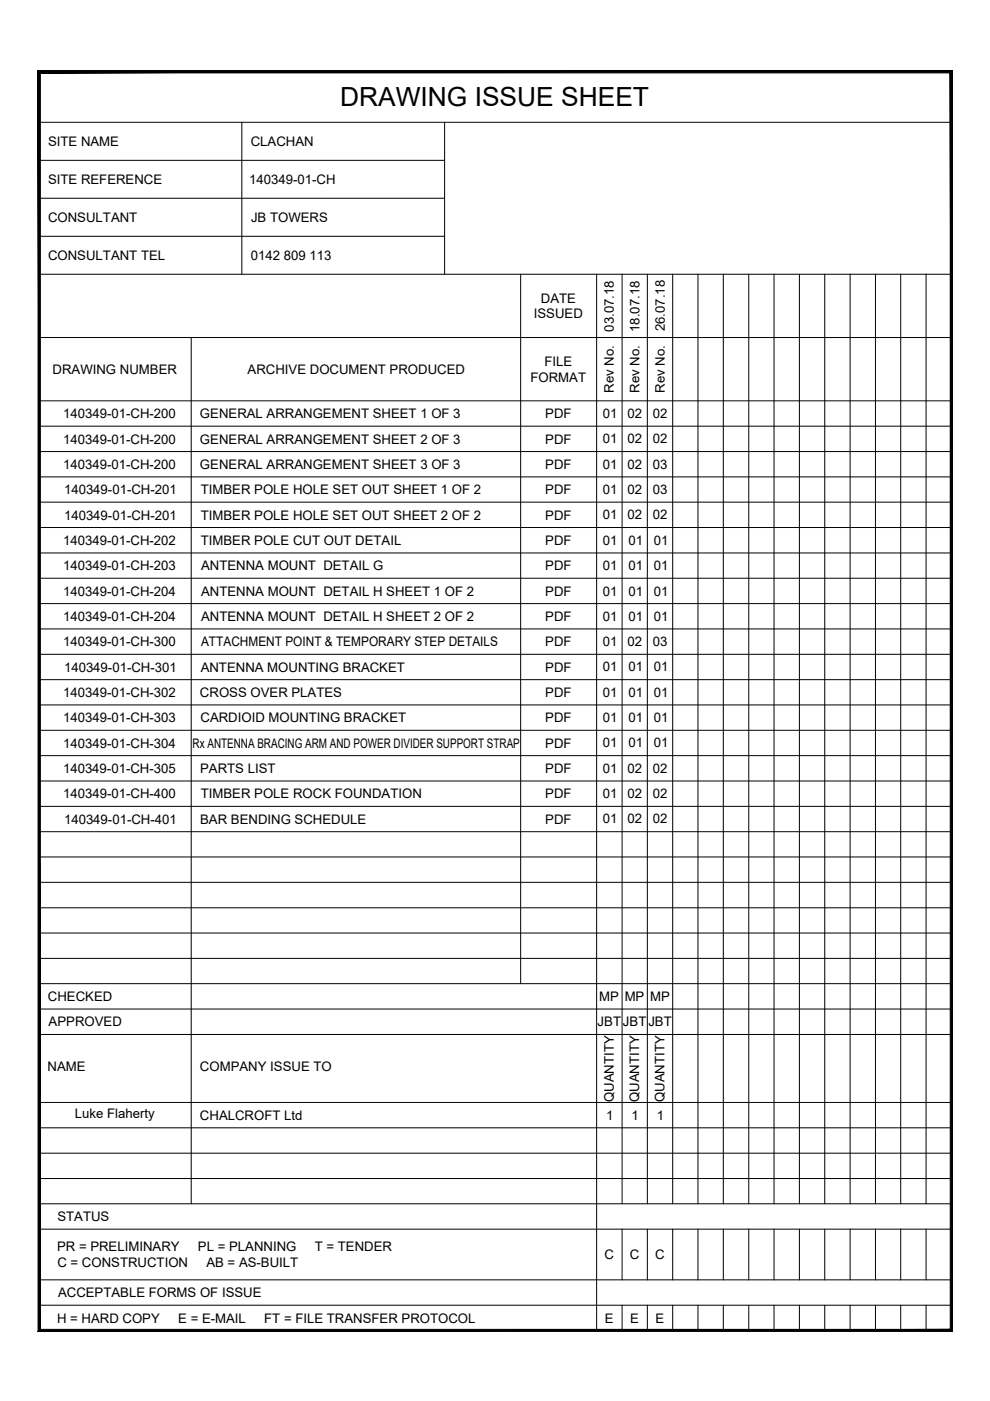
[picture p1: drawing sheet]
<svg xmlns="http://www.w3.org/2000/svg" width="210mm" height="297mm" viewBox="0 0 210 297" stroke-linecap="round" stroke-linejoin="round" font-family="sans-serif">
<path d="M8.6 15.5h192.9l.5-.6zM8.1 14.9h193.9l-193.4 .6zM8.1 14.9l.5 267v-266.4zM8.1 14.9l.5 267-.5 .4zM8.6 281.9l-.5 .4 193.4-.4zM8.1 282.3l193.4-.4 .5 .4zM201.5 15.5v266.4l.5 .4zM202 14.9v267.4l-.5-266.8z" fill="#000" stroke="#000" stroke-width=".21"/>
<g fill="none" stroke="#000" stroke-width=".21">
<path d="M8.3 15.2h193.4v266.9h-193.4zM8.3 25.9h193.4M8.3 34h86M51.3 25.9v32.2M94.3 25.9v32.2M8.3 42h86M8.3 50.1h86M8.3 58.1h193.4M110.4 58.1v150.5M126.5 58.1v224M131.9 58.1v197.1M137.3 58.1v197.1"/>
<path d="M142.6 58.1v197.1M148 58.1v197.1M153.4 58.1v197.1M158.8 58.1v197.1M164.1 58.1v197.1M169.5 58.1v197.1M174.9 58.1v197.1M180.2 58.1v197.1M185.6 58.1v197.1M191 58.1v197.1M196.3 58.1v197.1M8.3 71.6h193.4"/>
<path d="M40.5 71.6v183.6M8.3 85h193.4M8.3 90.4h193.4M8.3 95.7h193.4M8.3 101.1h193.4M8.3 106.5h193.4M8.3 111.8h193.4M8.3 117.2h193.4M8.3 122.6h193.4M8.3 128h193.4M8.3 133.4h193.4M8.3 138.7h193.4"/>
<path d="M8.3 144.1h193.4M8.3 149.5h193.4M8.3 154.8h193.4M8.3 160.2h193.4M8.3 165.6h193.4M8.3 171h193.4M8.3 176.3h193.4M8.3 181.7h193.4M8.3 187.1h193.4M8.3 192.5h193.4M8.3 197.8h193.4M8.3 203.2h193.4"/>
<path d="M8.3 208.6h193.4M8.3 213.9h193.4M8.3 219.3h193.4M8.3 233.7h193.4M8.3 239.1h193.4M8.3 244.5h193.4M8.3 249.9h193.4M8.3 255.2h193.4M8.3 260.6h193.4M8.3 271.4h193.4M8.3 276.7h193.4M131.9 260.6v10.8"/>
<path d="M131.9 276.7v5.4M137.3 260.6v10.8M137.3 276.7v5.4M142.6 260.6v10.8M142.6 276.7v5.4M148 260.6v10.8M148 276.7v5.4M153.4 260.6v10.8M153.4 276.7v5.4M158.8 260.6v10.8M158.8 276.7v5.4M164.1 260.6v10.8"/>
<path d="M164.1 276.7v5.4M169.5 260.6v10.8M169.5 276.7v5.4M174.9 260.6v10.8M174.9 276.7v5.4M180.2 260.6v10.8M180.2 276.7v5.4M185.6 260.6v10.8M185.6 276.7v5.4M191 260.6v10.8M191 276.7v5.4M196.3 260.6v10.8"/>
<path d="M196.3 276.7v5.4"/>
</g>
<text font-size="5.6" x="72.1" y="22.6">DRAWING ISSUE SHEET</text>
<g font-size="2.8">
<text x="10.2" y="31">SITE NAME</text>
<text x="53.2" y="31">CLACHAN</text>
<text x="10.2" y="39">SITE REFERENCE</text>
<text x="52.8" y="39">140349-01-CH</text>
<text x="10.2" y="47.1">CONSULTANT</text>
<text x="53.2" y="47.1">JB TOWERS</text>
<text x="10.2" y="55.1">CONSULTANT TEL</text>
<text x="53.2" y="55.1">0142 809 113</text>
<text x="114.7" y="64.2">DATE</text>
<text x="113.2" y="67.5">ISSUED</text>
<text x="130.2" y="70.3" transform="rotate(-90 130.2 70.3)">03.07.18</text>
<text x="135.6" y="70.4" transform="rotate(-90 135.6 70.4)">18.07.18</text>
<text x="140.9" y="70.3" transform="rotate(-90 140.9 70.3)">26.07.18</text>
<text x="115.5" y="77.6">FILE</text>
<text x="11.1" y="79.3">DRAWING NUMBER</text>
<text x="52.5" y="79.3">ARCHIVE DOCUMENT PRODUCED</text>
<text x="112.5" y="81">FORMAT</text>
<text x="130.2" y="83.3" transform="rotate(-90 130.2 83.3)">Rev No.</text>
<text x="135.6" y="83.3" transform="rotate(-90 135.6 83.3)">Rev No.</text>
<text x="140.9" y="83.3" transform="rotate(-90 140.9 83.3)">Rev No.</text>
<text x="13.4" y="88.7">140349-01-CH-200</text>
<text x="42.4" y="88.7">GENERAL ARRANGEMENT SHEET 1 OF 3</text>
<text x="115.6" y="88.7">PDF</text>
<text x="127.8" y="88.7">01</text>
<text x="133" y="88.7">02</text>
<text x="138.4" y="88.7">02</text>
<text x="13.4" y="94">140349-01-CH-200</text>
<text x="42.4" y="94.1">GENERAL ARRANGEMENT SHEET 2 OF 3</text>
<text x="115.6" y="94.1">PDF</text>
<text x="127.8" y="94">01</text>
<text x="133" y="94">02</text>
<text x="138.4" y="94">02</text>
<text x="13.4" y="99.4">140349-01-CH-200</text>
<text x="42.4" y="99.4">GENERAL ARRANGEMENT SHEET 3 OF 3</text>
<text x="115.6" y="99.4">PDF</text>
<text x="127.8" y="99.4">01</text>
<text x="133" y="99.4">02</text>
<text x="138.4" y="99.4">03</text>
<text x="13.6" y="104.8">140349-01-CH-201</text>
<text x="42.6" y="104.8">TIMBER POLE HOLE SET OUT SHEET 1 OF 2</text>
<text x="115.6" y="104.8">PDF</text>
<text x="127.8" y="104.8">01</text>
<text x="133" y="104.8">02</text>
<text x="138.4" y="104.8">03</text>
<text x="13.6" y="110.2">140349-01-CH-201</text>
<text x="42.6" y="110.2">TIMBER POLE HOLE SET OUT SHEET 2 OF 2</text>
<text x="115.6" y="110.2">PDF</text>
<text x="127.8" y="110.1">01</text>
<text x="133" y="110.1">02</text>
<text x="138.4" y="110.1">02</text>
<text x="13.4" y="115.5">140349-01-CH-202</text>
<text x="42.6" y="115.5">TIMBER POLE CUT OUT DETAIL</text>
<text x="115.6" y="115.6">PDF</text>
<text x="127.8" y="115.5">01</text>
<text x="133.2" y="115.5">01</text>
<text x="138.6" y="115.5">01</text>
<text x="13.4" y="120.9">140349-01-CH-203</text>
<text x="42.6" y="120.9">ANTENNA MOUNT DETAIL G</text>
<text x="115.6" y="120.9">PDF</text>
<text x="127.8" y="120.9">01</text>
<text x="133.2" y="120.9">01</text>
<text x="138.6" y="120.9">01</text>
<text x="13.4" y="126.3">140349-01-CH-204</text>
<text x="13.4" y="131.7">140349-01-CH-204</text>
<text x="42.6" y="126.3">ANTENNA MOUNT DETAIL H SHEET 1 OF 2</text>
<text x="42.6" y="131.7">ANTENNA MOUNT DETAIL H SHEET 2 OF 2</text>
<text x="115.6" y="126.3">PDF</text>
<text x="115.6" y="131.7">PDF</text>
<text x="127.8" y="126.3">01</text>
<text x="127.8" y="131.6">01</text>
<text x="133.2" y="126.3">01</text>
<text x="133.2" y="131.6">01</text>
<text x="138.6" y="126.3">01</text>
<text x="138.6" y="131.6">01</text>
<text x="13.4" y="137">140349-01-CH-300</text>
<text x="42.6" y="137">ATTACHMENT POINT &amp; TEMPORARY STEP DETAILS</text>
<text x="115.6" y="137">PDF</text>
<text x="127.8" y="137">01</text>
<text x="133" y="137">02</text>
<text x="138.4" y="137">03</text>
<text x="13.6" y="142.4">140349-01-CH-301</text>
<text x="42.6" y="142.4">ANTENNA MOUNTING BRACKET</text>
<text x="115.6" y="142.4">PDF</text>
<text x="127.8" y="142.4">01</text>
<text x="133.2" y="142.4">01</text>
<text x="138.6" y="142.4">01</text>
<text x="13.4" y="147.8">140349-01-CH-302</text>
<text x="42.4" y="147.8">CROSS OVER PLATES</text>
<text x="115.6" y="147.8">PDF</text>
<text x="127.8" y="147.7">01</text>
<text x="133.2" y="147.7">01</text>
<text x="138.6" y="147.7">01</text>
<text x="13.4" y="153.2">140349-01-CH-303</text>
<text x="42.5" y="153.2">CARDIOID MOUNTING BRACKET</text>
<text x="115.6" y="153.1">PDF</text>
<text x="127.8" y="153.1">01</text>
<text x="133.2" y="153.1">01</text>
<text x="138.6" y="153.1">01</text>
<text x="13.4" y="158.5">140349-01-CH-304</text>
<text x="40.8" y="158.5">Rx ANTENNA BRACING ARM AND POWER DIVIDER SUPPORT STRAP</text>
<text x="115.6" y="158.5">PDF</text>
<text x="127.8" y="158.5">01</text>
<text x="133.2" y="158.5">01</text>
<text x="138.6" y="158.5">01</text>
<text x="13.4" y="163.9">140349-01-CH-305</text>
<text x="42.4" y="163.9">PARTS LIST</text>
<text x="115.6" y="163.9">PDF</text>
<text x="127.8" y="163.9">01</text>
<text x="133" y="163.9">02</text>
<text x="138.4" y="163.9">02</text>
<text x="13.4" y="169.2">140349-01-CH-400</text>
<text x="42.6" y="169.3">TIMBER POLE ROCK FOUNDATION</text>
<text x="115.6" y="169.2">PDF</text>
<text x="127.8" y="169.2">01</text>
<text x="133" y="169.2">02</text>
<text x="138.4" y="169.2">02</text>
<text x="13.6" y="174.6">140349-01-CH-401</text>
<text x="42.4" y="174.6">BAR BENDING SCHEDULE</text>
<text x="115.6" y="174.6">PDF</text>
<text x="127.8" y="174.6">01</text>
<text x="133" y="174.6">02</text>
<text x="138.4" y="174.6">02</text>
<text x="10.2" y="212.3">CHECKED</text>
<text x="127" y="212.3">MP</text>
<text x="132.4" y="212.3">MP</text>
<text x="137.8" y="212.3">MP</text>
<text x="10.3" y="217.6">APPROVED</text>
<text x="126.7" y="217.6">JBT</text>
<text x="132.1" y="217.6">JBT</text>
<text x="137.5" y="217.6">JBT</text>
<text x="10.1" y="227">NAME</text>
<text x="42.4" y="227">COMPANY ISSUE TO</text>
<text x="130.1" y="233.7" transform="rotate(-90 130.1 233.7)">QUANTITY</text>
<text x="135.5" y="233.7" transform="rotate(-90 135.5 233.7)">QUANTITY</text>
<text x="140.9" y="233.7" transform="rotate(-90 140.9 233.7)">QUANTITY</text>
<text x="15.9" y="237.1">Luke Flaherty</text>
<text x="42.4" y="237.4">CHALCROFT Ltd</text>
<text x="128.5" y="237.4">1</text>
<text x="133.9" y="237.4">1</text>
<text x="139.3" y="237.4">1</text>
<text x="12.2" y="258.9">STATUS</text>
<text x="12.1" y="265.3">PR = PRELIMINARY</text>
<text x="12.2" y="268.7">C = CONSTRUCTION</text>
<text x="42" y="265.3">PL = PLANNING</text>
<text x="43.8" y="268.7">AB = AS-BUILT</text>
<text x="66.7" y="265.3">T = TENDER</text>
<text x="128.2" y="267">C</text>
<text x="133.6" y="267">C</text>
<text x="138.9" y="267">C</text>
<text x="12.3" y="275.1">ACCEPTABLE FORMS OF ISSUE</text>
<text x="12.1" y="280.4">H = HARD COPY</text>
<text x="37.8" y="280.4">E = E-MAIL</text>
<text x="56" y="280.4">FT = FILE TRANSFER PROTOCOL</text>
<text x="128.2" y="280.4">E</text>
<text x="133.6" y="280.4">E</text>
<text x="139" y="280.4">E</text>
</g>
</svg>
